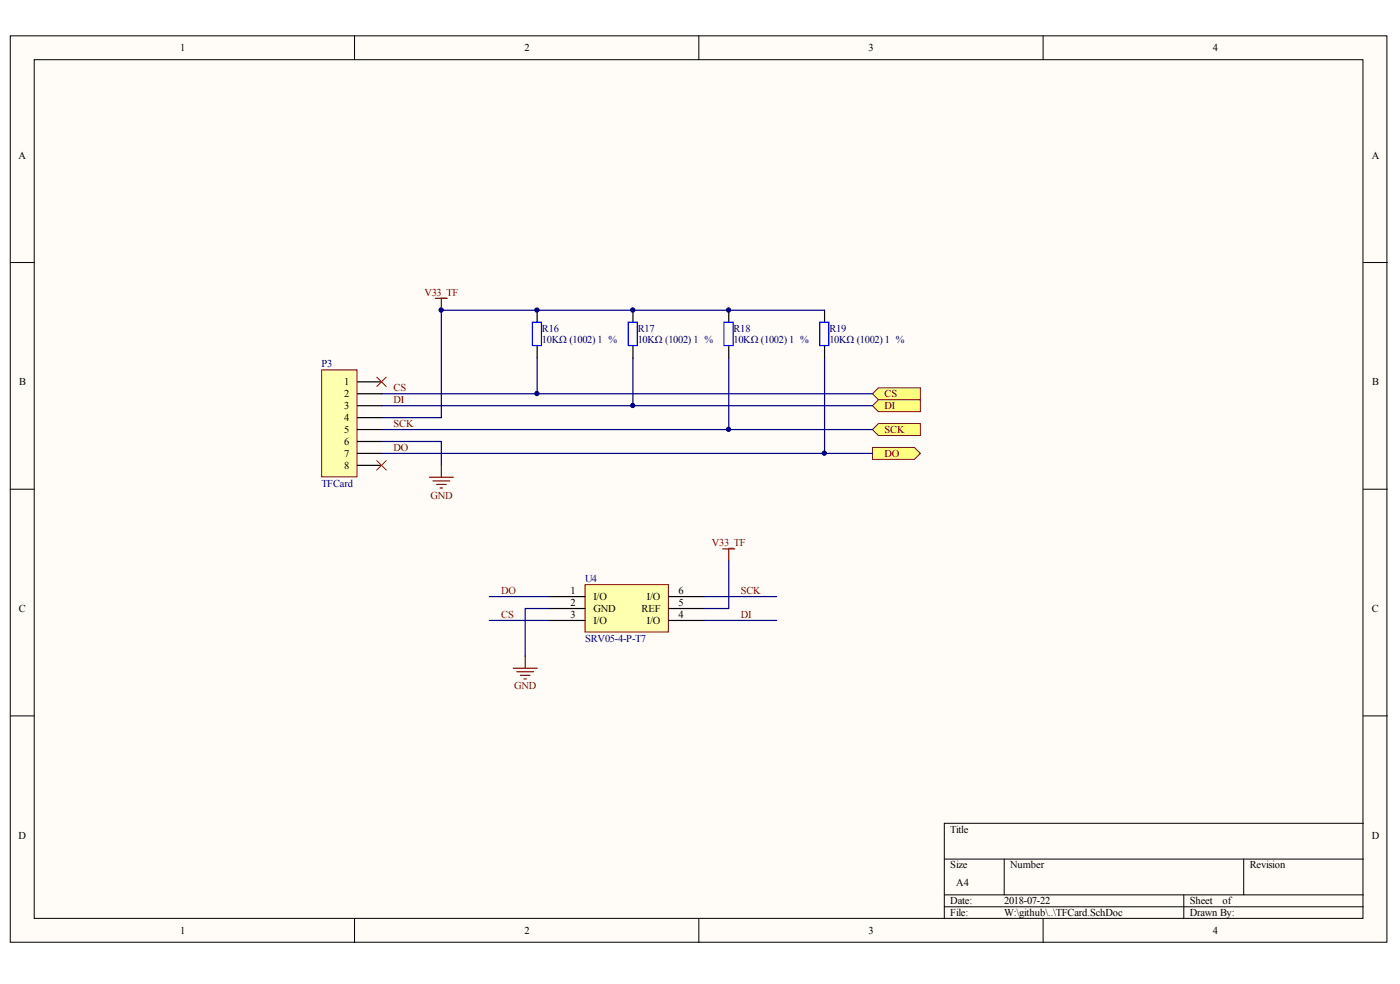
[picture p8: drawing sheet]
<svg xmlns="http://www.w3.org/2000/svg" width="288mm" height="202mm" viewBox="0 0 288 202" stroke-linecap="round" stroke-linejoin="round" font-family="sans-serif">
<g fill="#fffcf8" stroke="#000" stroke-width=".21">
<path d="M2.1 7.4h283.1v186.2h-283.1z"/>
<path d="M7 12.3h273.3v176.4h-273.3z"/>
</g>
<g fill="none" stroke="#000" stroke-width=".21">
<path d="M72.9 7.4v4.9M143.7 7.4v4.9M214.5 7.4v4.9M2.1 53.9h4.9M280.3 53.9h5M2.1 100.5h4.9M280.3 100.5h5M2.1 147.1h4.9M280.3 147.1h5M194.2 176.5h86.1M206.5 176.5v7.3M255.7 176.5v7.3"/>
<path d="M280.3 169.1h-86.1v19.6M72.9 188.7v4.9M143.7 188.7v4.9M194.2 183.8h86.1M194.2 186.3h86.1M214.5 188.7v4.9M243.4 183.8v4.9"/>
</g>
<path d="M66.1 76h7.3v22h-7.3z" fill="#ffffb0" stroke="#800000" stroke-width=".21"/>
<path d="M73.5 78.4h4.9M73.5 80.9h4.9M73.5 83.3h4.9M73.5 85.8h4.9M73.5 88.2h4.9M73.5 90.7h4.9M73.5 93.1h4.9M73.5 95.6h4.9" fill="none" stroke="#000" stroke-width=".25"/>
<path d="M77.5 77.5l1.9 1.9M79.4 77.5l-1.9 1.9M77.5 94.6l1.9 2M79.4 94.6l-1.9 2" fill="none" stroke="#f00" stroke-width=".21"/>
<path d="M90.8 63.7v22.1h-12.4M78.4 90.7h12.4v4.9" fill="none" stroke="#000080" stroke-width=".25"/>
<path d="M89.5 61.3h2.5M90.8 61.3v2.4M88.3 98h4.9M89 98.8h3.5M89.8 99.5h1.9M90.8 95.6v2.4M90.5 100.3h.5" fill="none" stroke="#800000" stroke-width=".25"/>
<path d="M120.3 120.1h17.1v9.7h-17.1z" fill="#ffffb0" stroke="#800000" stroke-width=".21"/>
<g fill="none" stroke="#000" stroke-width=".25">
<path d="M110.5 63.7v2.5M110.5 71.1v2.4M130.1 63.7v2.5M130.1 71.1v2.4M149.8 63.7v2.5M149.8 71.1v2.4M169.5 63.7v2.5M169.5 71.1v2.4M112.9 122.6h7.4M112.9 125h7.4M112.9 127.5h7.4M137.5 122.6h7.4"/>
<path d="M137.5 125h7.4M137.5 127.5h7.4"/>
</g>
<path d="M148.6 112.8h2.5M149.8 112.8v2.4M105.5 137.3h5M106.3 138h3.4M107 138.7h2M107.7 139.5h.5M108 134.8v2.5" fill="none" stroke="#800000" stroke-width=".25"/>
<path d="M90.8 63.7h78.7M110.5 73.5v7.4h-32.1M130.1 73.5v9.8h-51.7M149.8 73.5v14.7h-71.4M169.5 73.5v19.6h-91.1M149.8 115.2v9.8h-4.9M100.6 122.6h12.3M100.6 127.5h12.3M112.9 125h-4.9v9.8M144.9 122.6h14.8M144.9 127.5h14.8" fill="none" stroke="#000080" stroke-width=".25"/>
<path d="M109.5 66.2h1.8v4.8h-1.8zM129.2 66.2h1.8v4.8h-1.8zM148.9 66.2h1.8v4.8h-1.8zM168.6 66.2h1.8v4.8h-1.8z" fill="none" stroke="#00f" stroke-width=".25"/>
<g fill="#ffff80" stroke="#800000" stroke-width=".21">
<path d="M179.4 80.9l1.2-1.2h8.6v2.4h-8.6z" fill-rule="evenodd"/>
<path d="M179.4 83.3l1.2-1.2h8.6v2.5h-8.6z" fill-rule="evenodd"/>
<path d="M179.4 88.2l1.2-1.2h8.6v2.5h-8.6z" fill-rule="evenodd"/>
<path d="M179.4 91.9h8.6l1.2 1.2-1.2 1.3h-8.6z" fill-rule="evenodd"/>
</g>
<path d="M110.5 80.9h68.9M130.1 83.3h49.3M149.8 88.2h29.6M169.5 93.1h9.9" fill="none" stroke="#000080" stroke-width=".25"/>
<g fill="#000080" stroke="#000080" stroke-width=".21">
<circle cx="90.7" cy="63.7" r=".44"/>
<circle cx="110.4" cy="80.8" r=".44"/>
<circle cx="110.4" cy="63.7" r=".44"/>
<circle cx="130.1" cy="83.3" r=".44"/>
<circle cx="130.1" cy="63.7" r=".44"/>
<circle cx="149.8" cy="88.2" r=".44"/>
<circle cx="149.8" cy="63.7" r=".44"/>
<circle cx="169.5" cy="93.1" r=".44"/>
</g>
<g font-size="2.2">
<text x="37" y="10.5">1</text>
<text x="107.8" y="10.5">2</text>
<text x="178.6" y="10.5">3</text>
<text x="249.4" y="10.5">4</text>
<text x="3.8" y="32.6">A</text>
<text x="282" y="32.6">A</text>
<text x="3.9" y="79.1">B</text>
<text x="70.8" y="79.1">1</text>
<text x="70.8" y="81.6">2</text>
<text x="282.1" y="79.1">B</text>
<text x="70.8" y="84">3</text>
<text x="70.8" y="86.5">4</text>
<text x="70.8" y="88.9">5</text>
<text x="70.8" y="91.4">6</text>
<text x="70.8" y="93.8">7</text>
<text x="70.8" y="96.3">8</text>
<text x="3.9" y="125.7">C</text>
<text x="117.3" y="122">1</text>
<text x="117.3" y="124.5">2</text>
<text x="122" y="123.3">I/O</text>
<text x="122" y="125.7">GND</text>
<text x="131.9" y="125.7">REF</text>
<text x="133" y="123.3">I/O</text>
<text x="139.5" y="124.5">5</text>
<text x="139.5" y="122">6</text>
<text x="282.1" y="125.7">C</text>
<text x="117.3" y="126.9">3</text>
<text x="122" y="128.2">I/O</text>
<text x="133" y="128.2">I/O</text>
<text x="139.5" y="126.9">4</text>
<text x="3.8" y="172.3">D</text>
<text x="195.4" y="171">Title</text>
<text x="282" y="172.3">D</text>
<text x="195.4" y="178.4">Size</text>
<text x="207.7" y="178.4">Number</text>
<text x="257" y="178.4">Revision</text>
<text x="195.4" y="185.8">Date:</text>
<text x="196.6" y="182.1">A4</text>
<text x="206.5" y="185.8">2018-07-22</text>
<text x="244.6" y="185.8">Sheet</text>
<text x="251.4" y="185.8">of</text>
<text x="37" y="191.9">1</text>
<text x="107.8" y="191.9">2</text>
<text x="178.6" y="191.9">3</text>
<text x="195.4" y="188.2">File:</text>
<text x="206.5" y="188.2">W:\github\..\TFCard.SchDoc</text>
<text x="244.6" y="188.2">Drawn By:</text>
<text x="249.4" y="191.9">4</text>
</g>
<g font-size="2.2" fill="#800000">
<text x="87.3" y="60.8">V33_TF</text>
<text x="80.9" y="80.4">CS</text>
<text x="80.9" y="82.8">DI</text>
<text x="181.9" y="81.6">CS</text>
<text x="80.9" y="87.7">SCK</text>
<text x="181.9" y="84">DI</text>
<text x="181.9" y="88.9">SCK</text>
<text x="80.9" y="92.6">DO</text>
<text x="181.9" y="93.8">DO</text>
<text x="88.5" y="102.4">GND</text>
<text x="146.4" y="112.2">V33_TF</text>
<text x="103.1" y="122">DO</text>
<text x="152.3" y="122">SCK</text>
<text x="103.1" y="126.9">CS</text>
<text x="152.3" y="126.9">DI</text>
<text x="105.7" y="141.6">GND</text>
</g>
<g font-size="2.2" fill="#000080">
<text x="111.4" y="68.1">R16</text>
<text x="111.4" y="70.6">10KΩ (1002) ¡À1 %</text>
<text x="131.1" y="68.1">R17</text>
<text x="131.1" y="70.6">10KΩ (1002) ¡À1 %</text>
<text x="150.8" y="68.1">R18</text>
<text x="150.8" y="70.6">10KΩ (1002) ¡À1 %</text>
<text x="170.5" y="68.1">R19</text>
<text x="170.5" y="70.6">10KΩ (1002) ¡À1 %</text>
<text x="66.1" y="75.5">P3</text>
<text x="66.1" y="100">TFCard</text>
<text x="120.3" y="119.6">U4</text>
<text x="120.3" y="131.8">SRV05-4-P-T7</text>
</g>
</svg>
